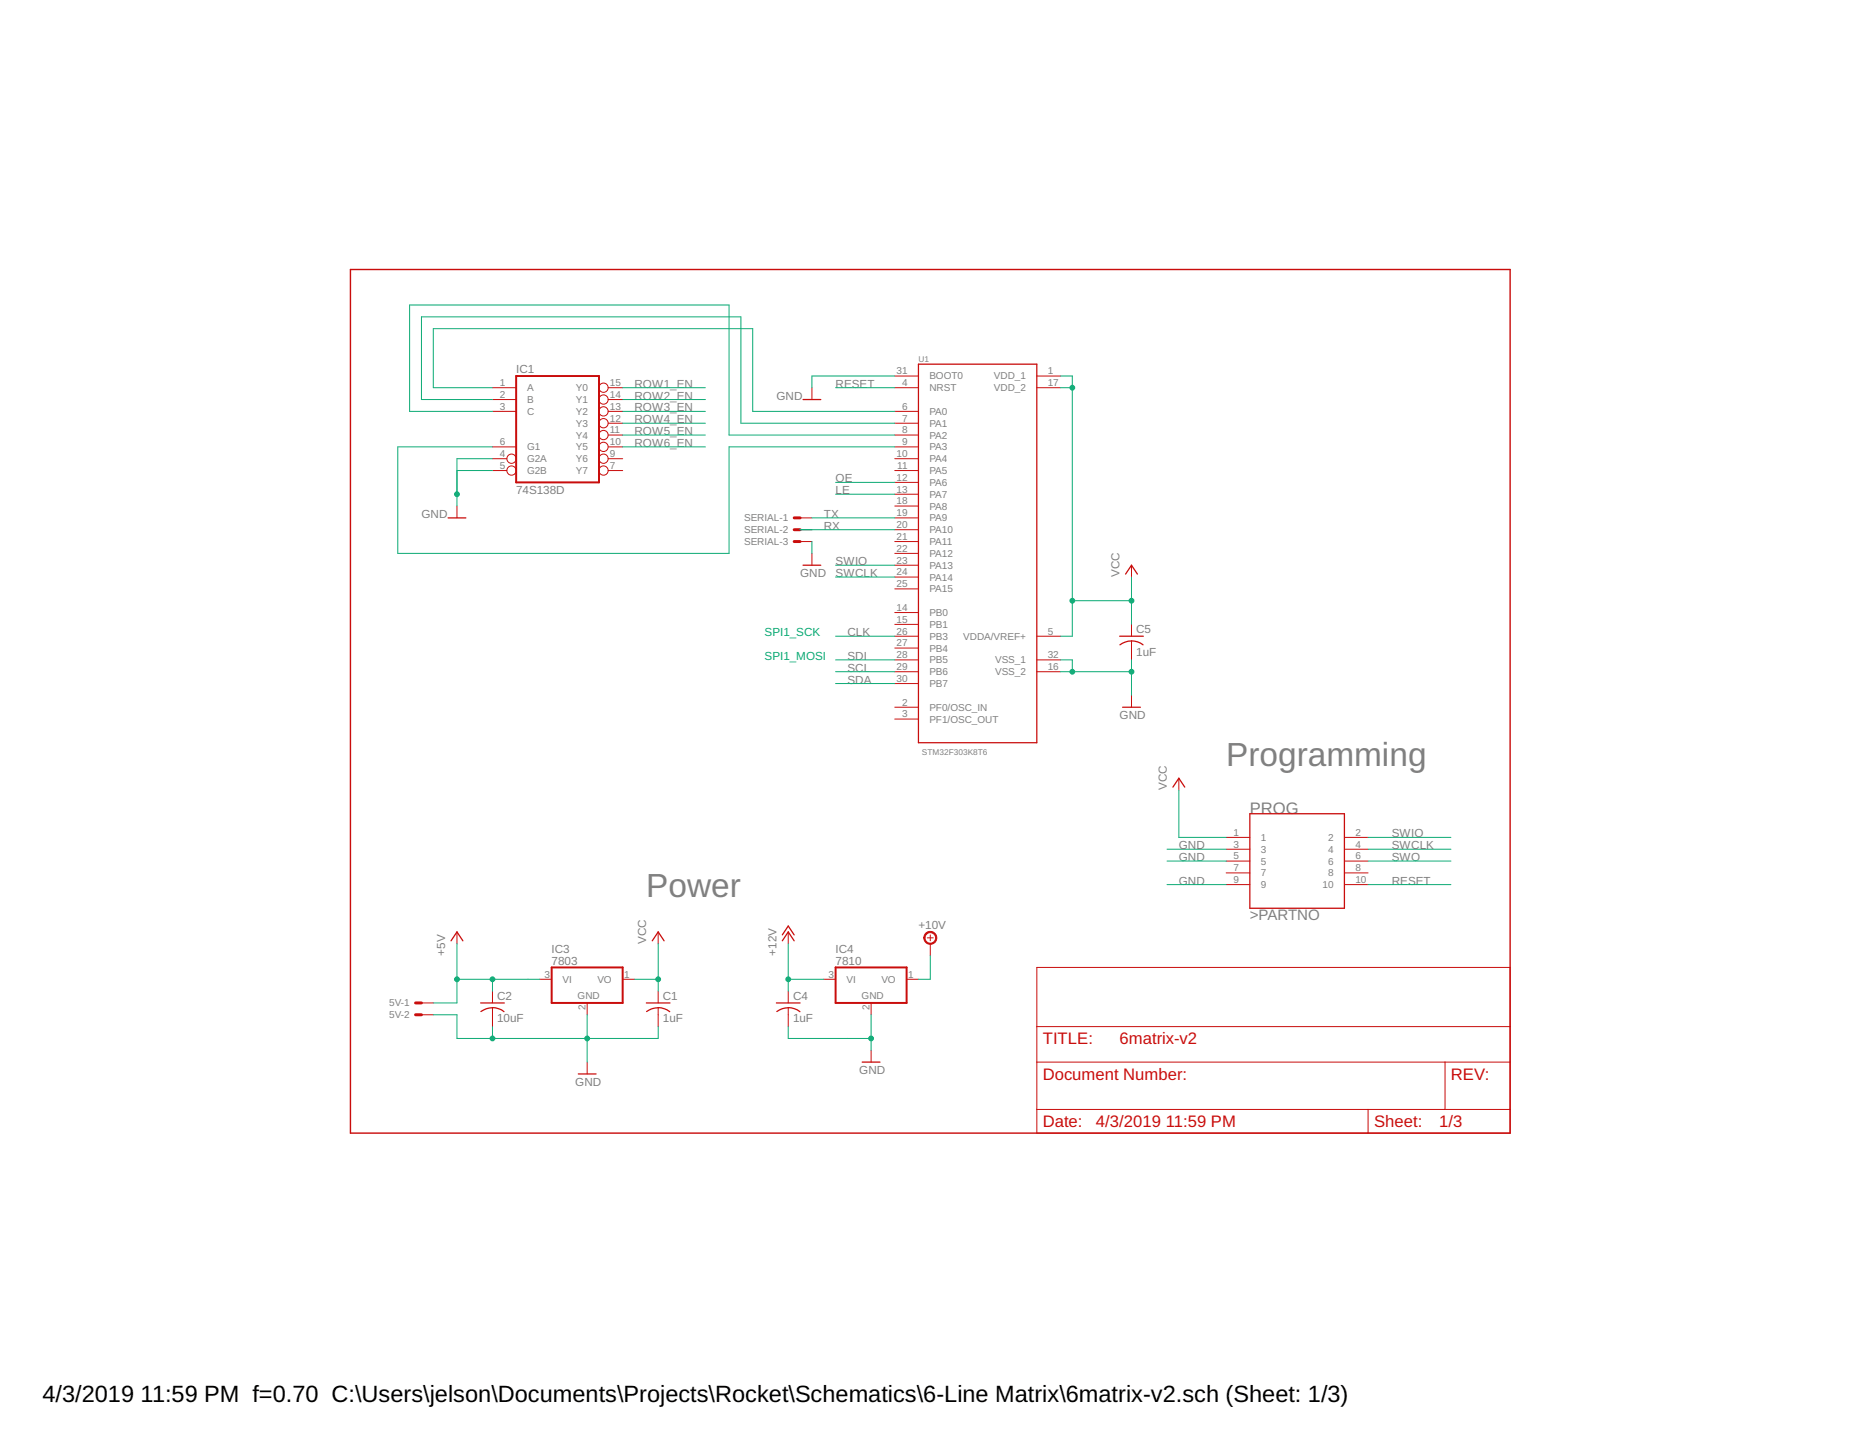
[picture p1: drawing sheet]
<svg xmlns="http://www.w3.org/2000/svg" width="279mm" height="216mm" viewBox="0 0 279 216" stroke-linecap="round" stroke-linejoin="round" font-family="sans-serif">
<path d="M52.6 40.5h174.2v129.7h-174.2z" fill="none" stroke="#c90d0c" stroke-width=".21"/>
<g fill="none" stroke="#c90d0c" stroke-width=".15">
<path d="M74 58.3h3.5M91.4 58.3h2.1M122 58.3v1.7M134.4 58.3h3.6M134.4 56.5h3.6M155.7 58.3h3.6M155.7 56.5h3.6M68.6 76v1.8M74 61.8h3.5M74 67.1h3.5M74 68.9h2.1M74 70.7h2.1"/>
<path d="M74 60h3.5M91.4 61.8h2.1M91.4 63.6h2.1M91.4 65.4h2.1M91.4 67.1h2.1M91.4 68.9h2.1M91.4 70.7h2.1M91.4 60h2.1M120.2 77.8h1.8M120.2 79.6h1.8M134.4 61.8h3.6M134.4 63.6h3.6"/>
<path d="M134.4 65.4h3.6M134.4 67.1h3.6M134.4 68.9h3.6M134.4 70.7h3.6M134.4 72.5h3.6M134.4 74.3h3.6M134.4 76h3.6M134.4 77.8h3.6M134.4 79.6h3.6M120.2 81.4h1.8M122 83.1v1.8M134.4 92h3.6"/>
<path d="M134.4 93.8h3.6M134.4 95.6h3.6M134.4 97.4h3.6M134.4 99.1h3.6M134.4 81.4h3.6M134.4 83.1h3.6M134.4 84.9h3.6M134.4 86.7h3.6M134.4 88.5h3.6M155.7 95.6h3.6M155.7 99.1h3.6M170 84.9v1.8"/>
<path d="M170 93.8v1.8M170 96.3v2.8M134.4 100.9h3.6M134.4 102.7h3.6M134.4 106.3h3.6M134.4 108h3.6M155.7 100.9h3.6M170 104.5v1.8M177.1 116.9v1.8M184.2 125.8h3.5M184.2 127.6h3.5M184.2 129.4h3.5"/>
<path d="M184.2 131.1h3.5M184.2 132.9h3.5M202 125.8h3.5M202 127.6h3.5M202 129.4h3.5M202 131.1h3.5M202 132.9h3.5M63.3 150.7h1.8M63.3 152.5h1.8M68.6 140v1.8M74 148.9v1.8M74 151.4v2.8"/>
<path d="M81.1 147.1h1.8M88.2 150.7v1.8M88.2 159.6v1.8M93.5 147.1h1.8M98.9 140v1.8M98.9 148.9v1.8M98.9 151.4v2.8M118.4 140v1.8M118.4 148.9v1.8M118.4 151.4v2.8M123.7 147.1h1.8M130.9 150.7v1.8"/>
<path d="M130.9 157.8v1.8M136.2 147.1h1.8M139.3 140.9h.9M139.7 140.5v.9M139.7 141.8v1.8M155.7 145.4h71.1v24.8h-71.1zM155.7 159.6h71.1M155.7 154.2h71.1M217.1 159.6v7.1M155.7 166.7h71.1M205.5 166.7v3.5"/>
<circle cx="90.7" cy="58.3" r=".7"/>
<circle cx="76.8" cy="68.9" r=".7"/>
<circle cx="76.8" cy="70.7" r=".7"/>
<circle cx="90.7" cy="70.7" r=".7"/>
<circle cx="90.7" cy="68.9" r=".7"/>
<circle cx="90.7" cy="67.1" r=".7"/>
<circle cx="90.7" cy="60" r=".7"/>
<circle cx="90.7" cy="61.8" r=".7"/>
<circle cx="90.7" cy="65.4" r=".7"/>
<circle cx="90.7" cy="63.6" r=".7"/>
</g>
<g fill="none" stroke="#c90d0c" stroke-width=".19">
<path d="M138 54.7h17.7v56.9h-17.7zM67.3 77.8h2.7M120.6 60h2.7M120.6 84.9h2.7M168.2 95.6h3.5M169.1 86.3l.9-1.4 .9 1.4M170 96.3a2.81 2.81 0 0 1 1.7 .6M170 96.3a2.97 2.97 0 0 0-1.8 .6M168.6 106.3h2.7M176.2 118.3l.9-1.4 .9 1.4M187.7 122.3h14.3v14.2h-14.3zM67.8 141.4l.8-1.4 .9 1.4"/>
<path d="M72.2 150.7h3.6M74 151.4a3 3 0 0 1 1.7 .6M74 151.4a2.97 2.97 0 0 0-1.8 .6M97.1 150.7h3.5M98 141.4l.9-1.4 .9 1.4M98.9 151.4a3 3 0 0 1 1.7 .6M98.9 151.4a2.85 2.85 0 0 0-1.8 .6M116.6 150.7h3.6M117.5 141.4l.9-1.4 .9 1.4M117.5 140.5l.9-1.4 .9 1.4M118.4 151.4a3 3 0 0 1 1.8 .6M118.4 151.4a2.85 2.85 0 0 0-1.7 .6"/>
<path d="M129.5 159.6h2.7M86.9 161.4h2.6"/>
</g>
<path d="M119.3 77.8h.9M119.3 79.6h.9M119.3 81.4h.9M62.4 150.7h.9M62.4 152.5h.9" fill="none" stroke="#c90d0c" stroke-width=".44"/>
<path d="M77.5 56.5h12.5v16h-12.5zM82.9 145.4h10.6v5.3h-10.6zM125.5 145.4h10.7v5.3h-10.7z" fill="none" stroke="#c90d0c" stroke-width=".3"/>
<path d="M139.1 140.1a.98 .98 0 0 1 1.5 .4 .98 .98 0 0 1-.6 1.4 .98 .98 0 0 1-1.2-1h.1a.81 .81 0 0 1 1.2-.7 .81 .81 0 0 1 .2 1.3 .81 .81 0 0 1-1.3-.3l-.1-.3h-.1l.1-.5z" fill-rule="evenodd" fill="#c90d0c" stroke="#c90d0c" stroke-width=".15"/>
<g fill="none" stroke="#0dab76" stroke-width=".15">
<path d="M74 58.3h-8.9v-8.9h48v12.4h21.3M93.5 58.3h12.5M125.5 58.3h8.9M134.4 56.5h-12.4v1.8M159.3 56.5h1.8v39.1h-1.8M159.3 58.3h1.8M68.6 70.7h5.4M74 68.9h-5.4v7.1M74 60h-10.7v-12.4h48v16h23.1M74 61.8h-12.5v-16h48v19.6h24.9M74 67.1h-14.2v16h49.7v-16h24.9M93.5 60h12.5"/>
<path d="M93.5 61.8h12.5M93.5 63.6h12.5M93.5 65.4h12.5M93.5 67.1h12.5M120.2 79.6h14.2M122 77.8h12.4M125.5 72.5h8.9M125.5 74.3h8.9M122 81.4v1.7M125.5 95.6h8.9M125.5 99.1h8.9M125.5 84.9h8.9"/>
<path d="M125.5 86.7h8.9M159.3 99.1h1.8v1.8M161.1 90.3h8.9M170 86.7v7.1M170 99.1v5.4M125.5 100.9h8.9M125.5 102.7h8.9M159.3 100.9h10.7M177.1 118.7v7.1h7.1M175.3 127.6h8.9M175.3 129.4h8.9M175.3 132.9h8.9"/>
<path d="M205.5 125.8h12.5M205.5 127.6h12.5M205.5 129.4h12.5M205.5 132.9h12.5M65.1 152.5h3.5v3.5h30.3v-1.8M68.6 147.1h12.5M68.6 141.8v8.9h-3.5M74 147.1v1.8M74 154.2v1.8M88.2 152.5v7.1M95.3 147.1h3.6M98.9 141.8v7.1"/>
<path d="M118.4 147.1h5.3M118.4 154.2v1.8h12.5M118.4 141.8v7.1M130.9 152.5v5.3M139.7 143.6v3.5h-1.7"/>
</g>
<g fill="#0dab76" stroke="#0dab76" stroke-width=".15">
<circle cx="161.1" cy="58.3" r=".36"/>
<circle cx="161.1" cy="90.3" r=".36"/>
<circle cx="170" cy="90.3" r=".36"/>
<circle cx="98.9" cy="147.1" r=".36"/>
<circle cx="161.1" cy="100.9" r=".36"/>
<circle cx="170" cy="100.9" r=".36"/>
<circle cx="74" cy="156" r=".36"/>
<circle cx="88.2" cy="156" r=".36"/>
<circle cx="130.9" cy="156" r=".36"/>
<circle cx="68.6" cy="74.3" r=".36"/>
<circle cx="118.4" cy="147.1" r=".36"/>
<circle cx="74" cy="147.1" r=".36"/>
<circle cx="68.6" cy="147.1" r=".36"/>
</g>
<g font-size="5" fill="#808080">
<text x="184.2" y="115.1">Programming</text>
<text x="97.1" y="134.7">Power</text>
</g>
<g font-size="3.5">
<text x="6.4" y="210.7">4/3/2019</text>
<text x="21.1" y="210.7">11:59 PM f=0.70 C:\Users\jelson\Documents\Projects\Rocket\Schematics\6-Line Matrix\6matrix-v2.sch (Sheet: 1/3)</text>
</g>
<text font-size="2.5" fill="#808080" x="187.7" y="122.2">PROG</text>
<g font-size="2.5" fill="#c90d0c">
<text x="156.6" y="156.9">TITLE:</text>
<text x="168.2" y="156.9">6matrix-v2</text>
<text x="156.6" y="162.2">Document Number:</text>
<text x="218" y="162.2">REV:</text>
<text x="156.6" y="169.4">Date:</text>
<text x="164.6" y="169.4">4/3/2019</text>
<text x="175.1" y="169.4">11:59 PM</text>
<text x="206.4" y="169.4">Sheet:</text>
<text x="216.2" y="169.4">1/3</text>
</g>
<text font-size="2.3" fill="#808080" x="187.7" y="138.3">&gt;PARTNO</text>
<g font-size="1.8" fill="#808080">
<text x="77.5" y="56">IC1</text>
<text x="95.3" y="58.3">ROW1_EN</text>
<text x="125.5" y="58.3">RESET</text>
<text x="95.3" y="60">ROW2_EN</text>
<text x="95.3" y="61.8">ROW3_EN</text>
<text x="95.3" y="63.6">ROW4_EN</text>
<text x="95.3" y="65.4">ROW5_EN</text>
<text x="116.6" y="60">GND</text>
<text x="95.3" y="67.1">ROW6_EN</text>
<text x="63.3" y="77.8">GND</text>
<text x="77.5" y="74.3">74S138D</text>
<text x="123.7" y="77.8">TX</text>
<text x="125.5" y="72.5">OE</text>
<text x="125.5" y="74.3">LE</text>
<text x="123.7" y="79.6">RX</text>
<text x="120.2" y="86.7">GND</text>
<text x="125.5" y="84.9">SWIO</text>
<text x="125.5" y="86.7">SWCLK</text>
<text x="168.2" y="86.7" transform="rotate(-90 168.2 86.7)">VCC</text>
<text x="127.3" y="95.6">CLK</text>
<text x="170.7" y="95.1">C5</text>
<text x="127.3" y="100.9">SCL</text>
<text x="127.3" y="99.1">SDI</text>
<text x="170.7" y="98.5">1uF</text>
<text x="127.3" y="102.7">SDA</text>
<text x="168.2" y="108">GND</text>
<text x="175.3" y="118.7" transform="rotate(-90 175.3 118.7)">VCC</text>
<text x="209.1" y="125.8">SWIO</text>
<text x="177.1" y="127.6">GND</text>
<text x="177.1" y="129.4">GND</text>
<text x="209.1" y="127.6">SWCLK</text>
<text x="209.1" y="129.4">SWO</text>
<text x="177.1" y="132.9">GND</text>
<text x="209.1" y="132.9">RESET</text>
<text x="66.9" y="143.6" transform="rotate(-90 66.9 143.6)">+5V</text>
<text x="82.9" y="143.1">IC3</text>
<text x="97.1" y="141.8" transform="rotate(-90 97.1 141.8)">VCC</text>
<text x="116.6" y="143.6" transform="rotate(-90 116.6 143.6)">+12V</text>
<text x="125.5" y="143.1">IC4</text>
<text x="138" y="139.6">+10V</text>
<text x="82.9" y="144.9">7803</text>
<text x="125.5" y="144.9">7810</text>
<text x="74.7" y="153.6">10uF</text>
<text x="74.7" y="150.2">C2</text>
<text x="99.6" y="153.6">1uF</text>
<text x="99.6" y="150.2">C1</text>
<text x="119.1" y="153.6">1uF</text>
<text x="119.1" y="150.2">C4</text>
<text x="129.1" y="161.4">GND</text>
<text x="86.4" y="163.1">GND</text>
</g>
<g font-size="1.8" fill="#0dab76">
<text x="114.9" y="95.6">SPI1_SCK</text>
<text x="114.9" y="99.1">SPI1_MOSI</text>
</g>
<g font-size="1.5" fill="#808080">
<text x="75.1" y="58">1</text>
<text x="75.1" y="59.8">2</text>
<text x="79.2" y="58.8">A</text>
<text x="86.5" y="58.8">Y0</text>
<text x="91.6" y="59.8">14</text>
<text x="91.6" y="58">15</text>
<text x="134.7" y="56.2">31</text>
<text x="135.5" y="58">4</text>
<text x="139.6" y="58.8">NRST</text>
<text x="139.6" y="57">BOOT0</text>
<text x="149.3" y="58.8">VDD_2</text>
<text x="149.3" y="57">VDD_1</text>
<text x="157.4" y="58">17</text>
<text x="157.4" y="56.2">1</text>
<text x="75.1" y="61.6">3</text>
<text x="79.2" y="60.6">B</text>
<text x="79.2" y="62.3">C</text>
<text x="86.5" y="65.9">Y4</text>
<text x="86.5" y="64.1">Y3</text>
<text x="86.5" y="62.3">Y2</text>
<text x="86.5" y="60.6">Y1</text>
<text x="91.6" y="65.1">11</text>
<text x="91.6" y="63.3">12</text>
<text x="91.6" y="61.6">13</text>
<text x="135.5" y="61.6">6</text>
<text x="135.5" y="63.3">7</text>
<text x="135.5" y="65.1">8</text>
<text x="139.6" y="62.3">PA0</text>
<text x="139.6" y="64.1">PA1</text>
<text x="139.6" y="65.9">PA2</text>
<text x="75.1" y="68.7">4</text>
<text x="75.1" y="70.5">5</text>
<text x="75.1" y="66.9">6</text>
<text x="79.2" y="69.5">G2A</text>
<text x="79.2" y="71.2">G2B</text>
<text x="79.2" y="67.7">G1</text>
<text x="86.5" y="71.2">Y7</text>
<text x="86.5" y="69.5">Y6</text>
<text x="86.5" y="67.7">Y5</text>
<text x="91.6" y="70.5">7</text>
<text x="91.6" y="68.7">9</text>
<text x="91.6" y="66.9">10</text>
<text x="134.7" y="68.7">10</text>
<text x="134.8" y="70.5">11</text>
<text x="135.5" y="66.9">9</text>
<text x="139.6" y="67.7">PA3</text>
<text x="139.6" y="69.5">PA4</text>
<text x="139.6" y="71.2">PA5</text>
<text x="134.7" y="72.2">12</text>
<text x="134.7" y="74">13</text>
<text x="134.7" y="75.8">18</text>
<text x="134.7" y="77.6">19</text>
<text x="139.6" y="73">PA6</text>
<text x="139.6" y="74.8">PA7</text>
<text x="139.6" y="76.6">PA8</text>
<text x="111.8" y="78.3">SERIAL-1</text>
<text x="111.8" y="80.1">SERIAL-2</text>
<text x="111.8" y="81.9">SERIAL-3</text>
<text x="134.7" y="79.3">20</text>
<text x="134.7" y="81.1">21</text>
<text x="134.7" y="82.9">22</text>
<text x="139.6" y="78.3">PA9</text>
<text x="139.6" y="80.1">PA10</text>
<text x="139.6" y="81.9">PA11</text>
<text x="139.6" y="83.7">PA12</text>
<text x="134.7" y="84.7">23</text>
<text x="134.7" y="86.5">24</text>
<text x="134.7" y="88.2">25</text>
<text x="139.6" y="85.5">PA13</text>
<text x="139.6" y="87.2">PA14</text>
<text x="139.6" y="89">PA15</text>
<text x="134.7" y="91.8">14</text>
<text x="134.7" y="93.6">15</text>
<text x="134.7" y="95.3">26</text>
<text x="139.6" y="92.6">PB0</text>
<text x="139.6" y="94.3">PB1</text>
<text x="157.4" y="95.3">5</text>
<text x="134.7" y="97.1">27</text>
<text x="134.7" y="98.9">28</text>
<text x="134.7" y="100.7">29</text>
<text x="139.6" y="96.1">PB3</text>
<text x="139.6" y="97.9">PB4</text>
<text x="139.6" y="99.7">PB5</text>
<text x="139.6" y="101.5">PB6</text>
<text x="144.7" y="96.1">VDDA/VREF+</text>
<text x="149.5" y="101.4">VSS_2</text>
<text x="149.5" y="99.7">VSS_1</text>
<text x="157.4" y="100.7">16</text>
<text x="157.4" y="98.9">32</text>
<text x="134.7" y="102.4">30</text>
<text x="135.5" y="106">2</text>
<text x="135.5" y="107.8">3</text>
<text x="139.6" y="103.2">PB7</text>
<text x="139.6" y="106.8">PF0/OSC_IN</text>
<text x="139.6" y="108.6">PF1/OSC_OUT</text>
<text x="185.3" y="125.6">1</text>
<text x="203.6" y="125.6">2</text>
<text x="185.3" y="127.3">3</text>
<text x="185.3" y="129.1">5</text>
<text x="185.3" y="130.9">7</text>
<text x="189.4" y="126.3">1</text>
<text x="189.4" y="128.1">3</text>
<text x="189.4" y="129.9">5</text>
<text x="189.4" y="131.7">7</text>
<text x="199.5" y="126.3">2</text>
<text x="199.5" y="128.1">4</text>
<text x="199.5" y="129.9">6</text>
<text x="199.5" y="131.7">8</text>
<text x="203.6" y="127.3">4</text>
<text x="203.6" y="129.1">6</text>
<text x="203.6" y="130.9">8</text>
<text x="185.3" y="132.7">9</text>
<text x="189.4" y="133.4">9</text>
<text x="198.7" y="133.4">10</text>
<text x="203.6" y="132.7">10</text>
<text x="81.8" y="146.9">3</text>
<text x="84.5" y="147.7">VI</text>
<text x="89.7" y="147.7">VO</text>
<text x="93.8" y="146.9">1</text>
<text x="124.4" y="146.9">3</text>
<text x="127.2" y="147.7">VI</text>
<text x="132.4" y="147.7">VO</text>
<text x="136.4" y="146.9">1</text>
<text x="58.5" y="151.2">5V-1</text>
<text x="58.5" y="153">5V-2</text>
<text x="86.8" y="150.2">GND</text>
<text x="87.9" y="151.8" transform="rotate(-90 87.9 151.8)">2</text>
<text x="129.4" y="150.2">GND</text>
<text x="130.6" y="151.8" transform="rotate(-90 130.6 151.8)">2</text>
</g>
<g font-size="1.2" fill="#808080">
<text x="138" y="54.3">U1</text>
<text x="138.5" y="113.4">STM32F303K8T6</text>
</g>
</svg>
